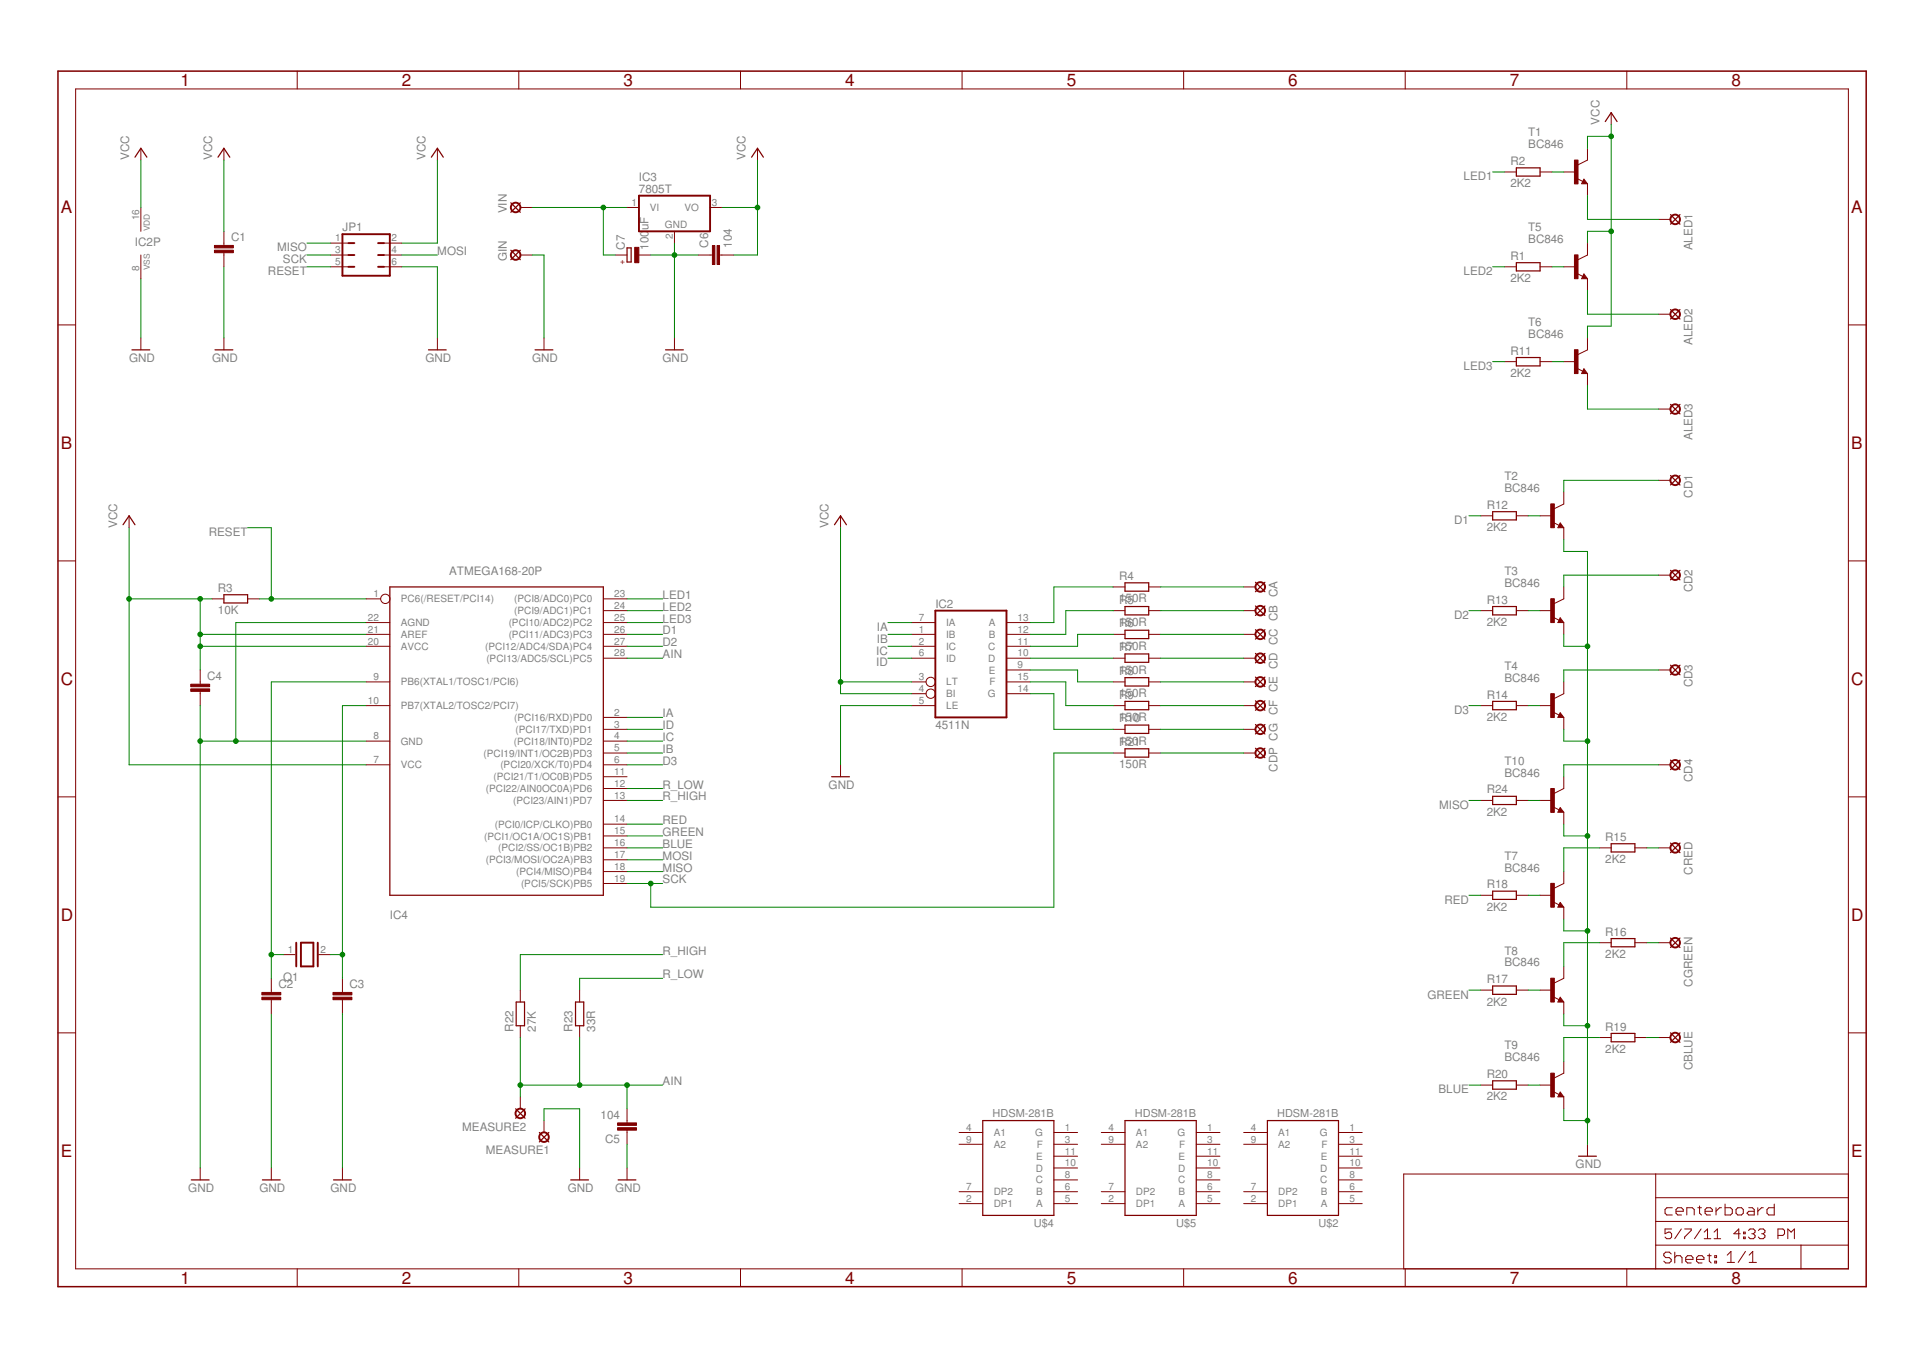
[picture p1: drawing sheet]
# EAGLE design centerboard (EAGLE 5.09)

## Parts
ALED1  LSP10  [LSP10]
ALED2  LSP10  [LSP10]
ALED3  LSP10  [LSP10]
C1  C-EU025-024X044  [C025-024X044]
C2  C-EU025-024X044  [C025-024X044]
C3  C-EU025-024X044  [C025-024X044]
C4  C-EU025-024X044  [C025-024X044]
C5  104  C-EU025-024X044  [C025-024X044]
C6  104  C-EU025-024X044  [C025-024X044]
C7  100uF  CPOL-EUE2.5-5  [E2,5-5]
CA  LSP10  [LSP10]
CB  LSP10  [LSP10]
CBLUE  LSP10  [LSP10]
CC  LSP10  [LSP10]
CD  LSP10  [LSP10]
CD1  LSP10  [LSP10]
CD2  LSP10  [LSP10]
CD3  LSP10  [LSP10]
CD4  LSP10  [LSP10]
CDP  LSP10  [LSP10]
CE  LSP10  [LSP10]
CF  LSP10  [LSP10]
CG  LSP10  [LSP10]
CGREEN  LSP10  [LSP10]
CRED  LSP10  [LSP10]
GIN  LSP10  [LSP10]
IC2  4511N  [DIL16]
IC3  7805T  [TO220H]
IC4  ATMEGA168-20P  [DIL28-3]
JP1  JP3Q  [JP3Q]
MEASURE1  LSP10  [LSP10]
MEASURE2  LSP10  [LSP10]
Q1  XTAL/S  [QS]
R1  2K2  R-EU_R0805  [R0805]
R2  2K2  R-EU_R0805  [R0805]
R3  10K  R-EU_R0603  [R0603]
R4  150R  R-EU_R0805  [R0805]
R5  150R  R-EU_R0805  [R0805]
R6  150R  R-EU_R0805  [R0805]
R7  150R  R-EU_R0805  [R0805]
R8  150R  R-EU_R0805  [R0805]
R9  150R  R-EU_R0805  [R0805]
R10  150R  R-EU_R0805  [R0805]
R11  2K2  R-EU_R0805  [R0805]
R12  2K2  R-EU_R0805  [R0805]
R13  2K2  R-EU_R0805  [R0805]
R14  2K2  R-EU_R0805  [R0805]
R15  2K2  R-EU_R0805  [R0805]
R16  2K2  R-EU_R0805  [R0805]
R17  2K2  R-EU_R0805  [R0805]
R18  2K2  R-EU_R0805  [R0805]
R19  2K2  R-EU_R0805  [R0805]
R20  2K2  R-EU_R0805  [R0805]
R21  150R  R-EU_R0805  [R0805]
R22  27K  R-EU_R0805  [R0805]
R23  33R  R-EU_R0805  [R0805]
R24  2K2  R-EU_R0805  [R0805]
T1  BC846  [SOT23]
T2  BC846  [SOT23]
T3  BC846  [SOT23]
T4  BC846  [SOT23]
T5  BC846  [SOT23]
T6  BC846  [SOT23]
T7  BC846  [SOT23]
T8  BC846  [SOT23]
T9  BC846  [SOT23]
T10  BC846  [SOT23]
U$2  HDSM-281B  [HDSM-281B]
U$4  HDSM-281B  [HDSM-281B]
U$5  HDSM-281B  [HDSM-281B]
VIN  LSP10  [LSP10]

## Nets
AIN: C5.2 IC4.28((PCI13/ADC5/SCL)PC5) MEASURE2.MP R22.1 R23.1
BLUE: IC4.16((PCI2/SS/OC1B)PB2) R20.1
CF: CF.MP R9.2
D1: IC4.26((PCI11/ADC3)PC3) R12.1
D2: IC4.27((PCI12/ADC4/SDA)PC4) R13.1
D3: IC4.6((PCI20/XCK/T0)PD4) R14.1
GND: C1.2 C2.2 C3.2 C4.2 C5.1 C6.1 C7.- GIN.MP IC2.5(LE) IC2.8(VSS) IC3.2(GND) IC4.8(GND) IC4.22(AGND) JP1.6 MEASURE1.MP T2.2(E) T3.2(E) T4.2(E) T7.2(E) T8.2(E) T9.2(E) T10.2(E)
GREEN: IC4.15((PCI1/OC1A/OC1S)PB1) R17.1
IA: IC2.7(IA) IC4.2((PCI16/RXD)PD0)
IB: IC2.1(IB) IC4.5((PCI19/INT1/OC2B)PD3)
IC: IC2.2(IC) IC4.4((PCI18/INT0)PD2)
ID: IC2.6(ID) IC4.3((PCI17/TXD)PD1)
LED1: IC4.23((PCI8/ADC0)PC0) R2.1
LED2: IC4.24((PCI9/ADC1)PC1) R1.1
LED3: IC4.25((PCI10/ADC2)PC2) R11.1
MISO: IC4.18((PCI4/MISO)PB4) JP1.1 R24.1
MOSI: IC4.17((PCI3/MOSI/OC2A)PB3) JP1.4
N$1: R13.2 T3.1(B)
N$2: ALED1.MP T1.2(E)
N$3: R2.2 T1.1(B)
N$4: CA.MP R4.2
N$5: ALED2.MP T5.2(E)
N$6: R11.2 T6.1(B)
N$7: ALED3.MP T6.2(E)
N$8: R1.2 T5.1(B)
N$9: R18.2 T7.1(B)
N$10: CRED.MP R15.2
N$11: IC2.10(D) R7.1
N$12: CB.MP R5.2
N$13: IC2.11(C) R6.1
N$14: IC2.12(B) R5.1
N$15: IC2.13(A) R4.1
N$16: IC2.9(E) R8.1
N$17: CC.MP R6.2
N$18: IC2.15(F) R9.1
N$19: IC2.14(G) R10.1
N$20: C3.1 IC4.10(PB7(XTAL2/TOSC2/PCI7)) Q1.2
N$21: CD.MP R7.2
N$22: CE.MP R8.2
N$23: C2.1 IC4.9(PB6(XTAL1/TOSC1/PCI6)) Q1.1
N$24: CG.MP R10.2
N$25: R15.1 T7.3(C)
N$26: R16.1 T8.3(C)
N$27: R17.2 T8.1(B)
N$28: CGREEN.MP R16.2
N$29: R19.1 T9.3(C)
N$30: R20.2 T9.1(B)
N$31: CBLUE.MP R19.2
N$33: CDP.MP R21.2
N$35: C7.+ IC3.1(VI) VIN.MP
N$36: R24.2 T10.1(B)
N$38: CD3.MP T4.3(C)
N$39: CD1.MP T2.3(C)
N$40: CD2.MP T3.3(C)
N$41: CD4.MP T10.3(C)
N$44: R12.2 T2.1(B)
N$47: R14.2 T4.1(B)
R_HIGH: IC4.13((PCI23/AIN1)PD7) R22.2
R_LOW: IC4.12((PCI22/AIN0OC0A)PD6) R23.2
RED: IC4.14((PCI0/ICP/CLKO)PB0) R18.1
RESET: IC4.1(PC6(/RESET/PCI14)) JP1.5 R3.2
SCK: IC4.19((PCI5/SCK)PB5) JP1.3 R21.1
VCC: C1.1 C4.1 C6.2 IC2.3(LT) IC2.4(BI) IC2.16(VDD) IC3.3(VO) IC4.7(VCC) IC4.20(AVCC) IC4.21(AREF) JP1.2 R3.1 T1.3(C) T5.3(C) T6.3(C)
Unconnected: IC4.11((PCI21/T1/OC0B)PD5) U$2.1(G) U$2.2(DP1) U$2.3(F) U$2.4(A1) U$2.5(A) U$2.6(B) U$2.7(DP2) U$2.8(C) U$2.9(A2) U$2.10(D) U$2.11(E) U$4.1(G) U$4.2(DP1) U$4.3(F) U$4.4(A1) U$4.5(A) U$4.6(B) U$4.7(DP2) U$4.8(C) U$4.9(A2) U$4.10(D) U$4.11(E) U$5.1(G) U$5.2(DP1) U$5.3(F) U$5.4(A1) U$5.5(A) U$5.6(B) U$5.7(DP2) U$5.8(C) U$5.9(A2) U$5.10(D) U$5.11(E)
